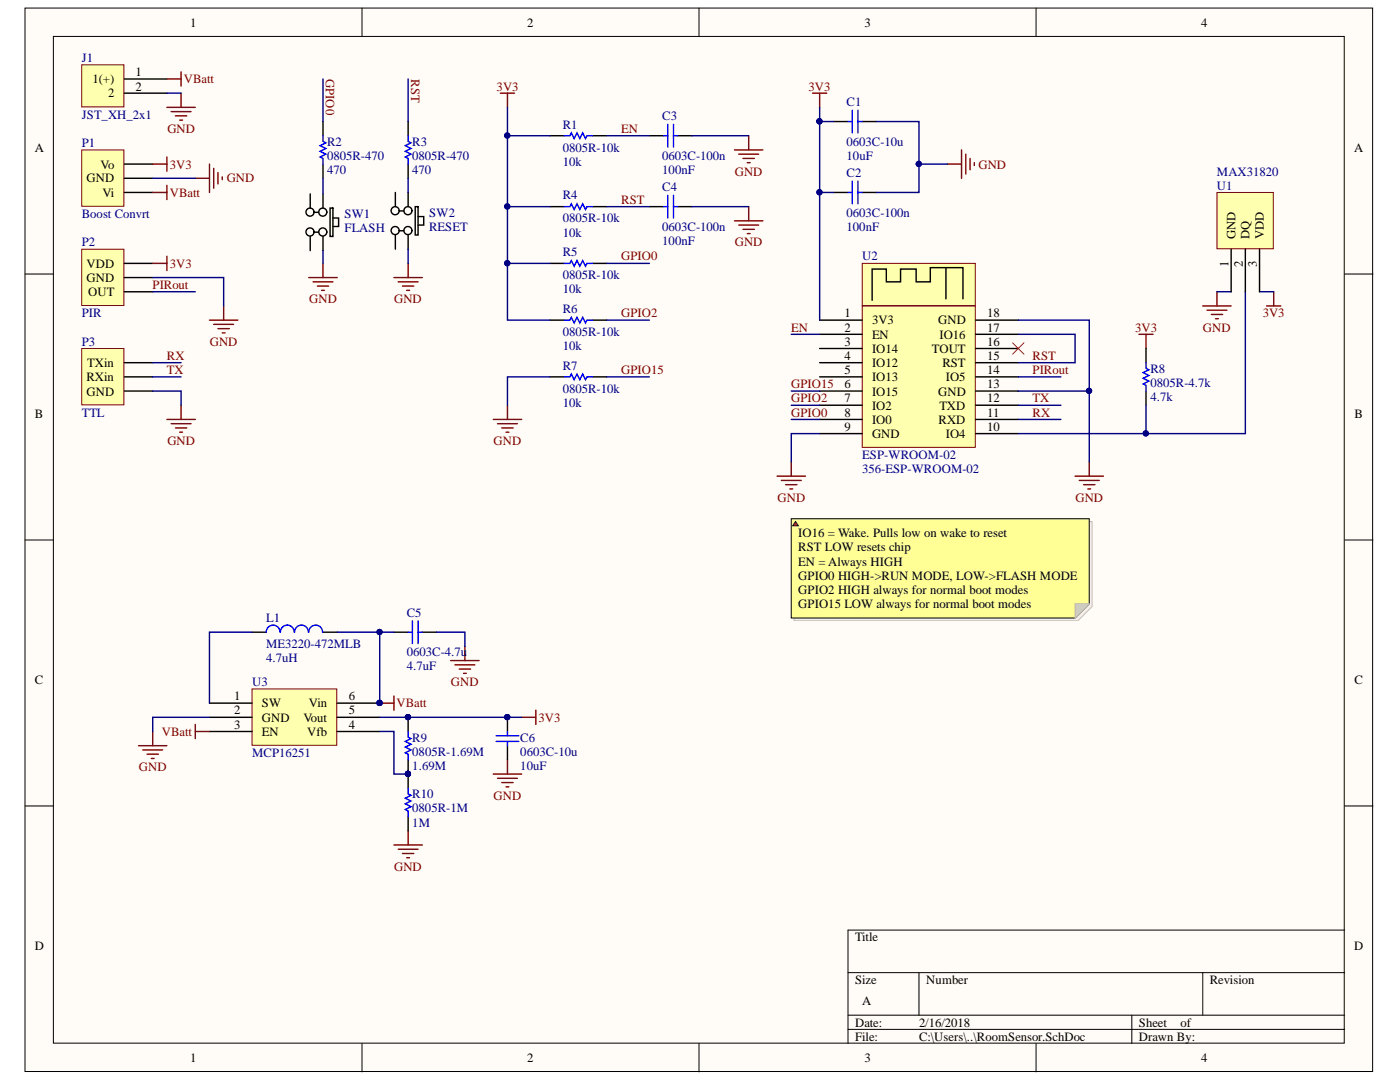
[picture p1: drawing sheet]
# Altium project RoomSensor.PrjPcb
1 sheet, 26 parts. Net scope: global (net labels, ports and power ports of the same name join across sheets).
Board files: RoomSensor.PcbDoc, RoomSensorPanel.PcbDoc

## Sheet RoomSensor.SchDoc
size A

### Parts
C1  0603C-10u  value 10uF  [CHIP_0603]
C2  0603C-100n  value 100nF  [CHIP_0603]
C3  0603C-100n  value 100nF  [CHIP_0603]
C4  0603C-100n  value 100nF  [CHIP_0603]
C5  0603C-4.7u  value 4.7uF  [CHIP_0603]
C6  0603C-10u  value 10uF  [CHIP_0603]
J1  JST_XH_2x1  [JST_XH_2x1]
L1  ME3220-472MLB  value 4.7uH  [ME3220-472MLB]
P1  Boost Convrt  [3x1 Header]
P2  PIR  [HDR1X3]
P3  TTL  [3x1 Header]
R1  0805R-10k  value 10k  [Chip_0805]
R2  0805R-470  value 470  [Chip_0805]
R3  0805R-470  value 470  [Chip_0805]
R4  0805R-10k  value 10k  [Chip_0805]
R5  0805R-10k  value 10k  [Chip_0805]
R6  0805R-10k  value 10k  [Chip_0805]
R7  0805R-10k  value 10k  [Chip_0805]
R8  0805R-4.7k  value 4.7k  [Chip_0805]
R9  0805R-1.69M  value 1.69M  [Chip_0805]
R10  0805R-1M  value 1M  [Chip_0805]
SW1  FLASH  [TL3305AF260QG]
SW2  RESET  [TL3305AF260QG]
U1  MAX31820  [TO-92]
U2  ESP-WROOM-02  Supplier Part Number 1: 356-ESP-WROOM-02  [ESP-WROOM-02]
U3  MCP16251  [SOT23 MCP16251]

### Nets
3V3: C1.1 C2.1 C6.2 P1.1(Vo) P2.1(VDD) R1.1 R4.1 R5.1 R6.1 R8.2 R9.2 U1.3(VDD) U2.1(3V3) U3.5(Vout)
GND: C1.2 C2.2 C3.2 C4.2 C5.2 C6.1 J1.2 P1.2(GND) P2.2(GND) P3.3(GND) R7.1 R10.1 SW1.3 SW2.3 U1.1(GND) U2.9(GND) U2.13(GND) U2.18(GND) U3.2(GND)
VBatt: C5.1 J1.1(1(+)) L1.2 P1.3(Vi) U3.3(EN) U3.6(Vin)
EN: C3.1 R1.2 U2.2(EN)
GPIO0: R2.2 R5.2 U2.8(IO0)
GPIO2: R6.2 U2.7(IO2)
GPIO15: R7.2 U2.6(IO15)
PIRout: P2.3(OUT) U2.14(IO5)
RST: C4.1 R3.2 R4.2 U2.15(RST) U2.17(IO16)
RX: P3.1(TXin) U2.11(RXD)
TX: P3.2(RXin) U2.12(TXD)
NetL1_1: L1.1 U3.1(SW)
NetR2_1: R2.1 SW1.1
NetR3_1: R3.1 SW2.1
NetR8_1: R8.1 U1.2(DQ) U2.10(IO4)
NetR9_1: R9.1 R10.2 U3.4(Vfb)

Not connected (* = marked no-connect by the designer): SW1 2 4; SW2 2 4; U2 3(IO14) 4(IO12) 5(IO13) 16(TOUT)*

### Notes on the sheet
- IO16 = Wake. Pulls low on wake to reset
  RST LOW resets chip
  EN = Always HIGH
  GPIO0 HIGH->RUN MODE, LOW->FLASH MODE
  GPIO2 HIGH always for normal boot modes
  GPIO15 LOW always for normal boot modes
